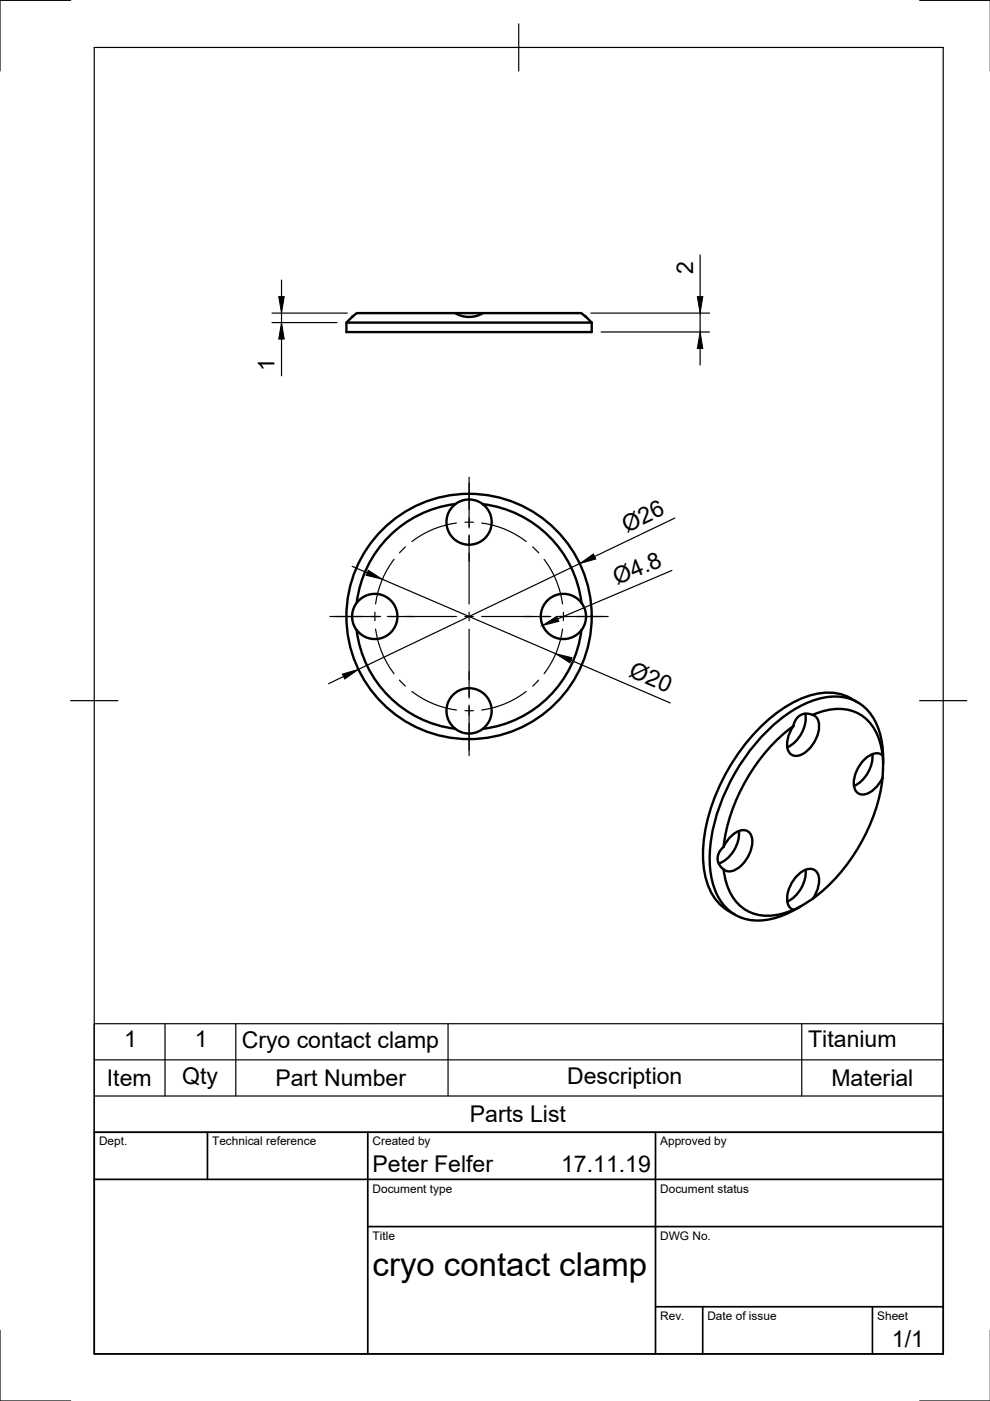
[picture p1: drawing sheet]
<svg xmlns="http://www.w3.org/2000/svg" width="210mm" height="297mm" viewBox="0 0 210 297" stroke-linecap="round" stroke-linejoin="round" font-family="sans-serif">
<!-- layer: Visible -->
<g fill="none" stroke="#000" stroke-width=".51">
<path d="M73.4 68.4h52.1M96.5 66.4h25.9a1.01 1.01 0 0 1 1.1 .2l2 1.8M102.4 66.4l-1.2 .5-1.4 .3-1.6-.1-1.7-.7h-20a1.01 1.01 0 0 0-1.1 .2l-2 1.8v2h52.1v-2M96.5 106.9l1.2-.7 1.4-.3 1.7 .2 1.6 .8M102.3 106.9a4.8 4.8 0 0 1 .7 7 4.8 4.8 0 0 1-7.1 0 4.8 4.8 0 0 1 .7-7 24 24 0 0 0-21 20.9M102.4 106.9a24 24 0 0 1 20.9 20.9M75.6 127.8l-.7 1.3-.2 1.3 .1 1.7 .8 1.5M75.7 127.8a4.8 4.8 0 0 1 7-.6 4.8 4.8 0 0 1 0 7.1 4.8 4.8 0 0 1-7.1-.7 24 24 0 0 0 21 20.9 4.8 4.8 0 0 1-.7-7 4.8 4.8 0 0 1 7.1 0 4.8 4.8 0 0 1-.7 7 24.2 24.2 0 0 0 21.1-21l.7-1.4 .1-1.7-.2-1.3-.7-1.3M123.3 127.8a4.8 4.8 0 0 0-7.1-.6 4.8 4.8 0 0 0 0 7 4.8 4.8 0 0 0 7.1-.6M96.5 154.5l1.2 .7 1.4 .3 1.7-.2 1.6-.8M168.2 154l.5-1.4 .7-.8 1.1-.5 1.4 .1a2.45 2.45 0 0 1 1.7 3.1 6.9 6.9 0 0 1-4.5 5.7 1.99 1.99 0 0 1-2.2-2.3l.3-2 1-2a38.6 38.6 0 0 0-14.8 25.7M170.7 151.3a7 7 0 0 1-3.8 7.1"/>
<path d="M172.3 151.6a10.6 10.6 0 0 1 10.5 .2 11 11 0 0 1 4.3 8.3M180.4 148.1l1.4 .8M180.4 148.1a11.8 11.8 0 0 0-10.8 .1 34.9 34.9 0 0 0-15.2 14.9 35.7 35.7 0 0 0-5.2 20.6 11.9 11.9 0 0 0 6.7 10.3M185 159.9a7.1 7.1 0 0 1-3.9 6.7M153.4 179.6a5.7 5.7 0 0 1 4.4-3.6 2.09 2.09 0 0 1 1.7 2.4 7.2 7.2 0 0 1-4.1 6.2 1.92 1.92 0 0 1-2-.3M153.4 179.6l-.7 .8-.6 1.4 .3 1.4 1 1.1M156.7 176.2a7 7 0 0 1-4.3 6.8M183.3 161a3.2 3.2 0 0 1 3.4-1.1l.4 .3 .1 .4v3.6a4.9 4.9 0 0 1-4.4 4.3 2.09 2.09 0 0 1-1.8-2.5 7.5 7.5 0 0 1 2.3-5zM187.1 164.9a38.6 38.6 0 0 1-14.8 25.6M187.2 160.8v1M187.2 160.8a14.6 14.6 0 0 0-3.5-10.4 10 10 0 0 0-10.4-2.2 29.3 29.3 0 0 0-14.3 10.9 39.5 39.5 0 0 0-8.5 23.4 14.4 14.4 0 0 0 3.5 10.1 10.1 10.1 0 0 0 10.6 2 21.9 21.9 0 0 0 5.2-2.4M153.4 184.3a10.6 10.6 0 0 0 5.4 9 11 11 0 0 0 9.4-.4 2.49 2.49 0 0 1-1.3-2.9 6.9 6.9 0 0 1 4.6-5.8 1.99 1.99 0 0 1 2.2 2.4l-.4 2-1 1.9"/>
<path d="M170.8 184.4a7.1 7.1 0 0 1-3.9 6.7M172.3 190.5l-2.7 1.7-1.4 .7"/>
<circle cx="99.4" cy="130.7" r="26"/>
</g>
<!-- layer: Border -->
<path d="M15 .1h-15v15M20 10.1h180v276.9h-180zM110 5.1v10M195 .1h15M15 148.6h10M195 148.6h10M0 282.1v14.9h15M195 297h15" fill="none" stroke="#000" stroke-width=".25"/>
<!-- layer: TitleBlock -->
<path d="M20 240.1h180v46.9h-180zM20 250h180M44 240.1v9.9M78 240.1v46.9M139 240.1v46.9M78 260.1h122M139 277.1h61M149 277.1v9.9M185 277.1v9.9" fill="none" stroke="#000" stroke-width=".36"/>
<!-- layer: Smart Centers -->
<g fill="none" stroke="#000" stroke-width=".25">
<path d="M83.6 118.6a19.6 19.6 0 0 0-4 9.4M86 116l-1.3 1.2M96.8 110.9a19.5 19.5 0 0 0-9.5 3.9M99.5 101.2v10.7M99.5 113.4v14.6M100.4 110.7h-1.8M102.1 110.9a19.5 19.5 0 0 1 9.5 3.9M112.9 116l1.3 1.2M115.4 118.6a19.7 19.7 0 0 1 3.9 9.4M70 130.7h10.7M79.5 129.8v1.8M79.6 133.4a20 20 0 0 0 3.9 9.4"/>
<path d="M82.1 130.7h14.7M98.6 130.7h1.8M99.5 129.8v1.8M99.5 133.4v14.6M102.1 130.7h14.7M118.2 130.7h10.7M119.3 133.4a20 20 0 0 1-3.9 9.4M119.4 129.8v1.8M84.7 144.2l1.3 1.3M87.3 146.6a19.9 19.9 0 0 0 9.5 3.9M99.5 149.5v10.7M100.4 150.7h-1.8"/>
<path d="M111.6 146.6a19.9 19.9 0 0 1-9.5 3.9M114.2 144.2l-1.3 1.3"/>
</g>
<!-- layer: Parts Lists -->
<path d="M20 217.1h180v23h-180zM35 217.1v15.3M50 217.1v15.3M95 217.1v15.3M170 217.1v15.3M20 232.4h180M20 224.7h180" fill="none" stroke="#000" stroke-width=".25"/>
<!-- layer: FD_Dimensions -->
<g fill="none" stroke="#000" stroke-width=".25">
<path d="M59.7 59.4v3.5M148.4 54.1v8.8M57.7 66.4h15.9M57.7 68.4h13.8M59.7 66.4v2M59.7 71.9v7.8M125.3 66.4h25.1M127.4 70.4h23M148.4 66.4v4M148.4 73.9v3.5M122.9 119.5l-46.9 22.4M143.1 109.8l-17 8.2"/>
<path d="M74.7 120.1l3.2 1.3M81.1 122.8l36.7 15.8M121.1 140l21 9M142.5 121l-24.2 10.2M72.8 143.4l-3.1 1.6"/>
</g>
<path d="M59.1 62.9h1.2l-.6 3.5zM59.7 68.4l.6 3.5h-1.2zM148.4 70.4l.6 3.5h-1.2zM147.8 62.9h1.2l-.6 3.5zM122.9 119.5l2.9-2 .5 1zM78.1 120.9l3 1.9-3.5-.8zM115 132.6l3-1.9 .5 1zM117.8 138.6l3.5 .9-.5 1zM72.6 142.9l3.4-1-2.9 2.1z" fill="#000" stroke="#000" stroke-width=".21"/>
<text font-size="7" x="79" y="270.6">cryo contact clamp</text>
<g font-size="4.9">
<text x="146.9" y="58" transform="rotate(-90 146.9 58)">2</text>
<text x="58.2" y="78.7" transform="rotate(-90 58.2 78.7)">1</text>
<text x="132.9" y="112.9" transform="rotate(-26 132.9 112.9)">Ø26</text>
<text x="130.9" y="124.1" transform="rotate(-23 130.9 124.1)">Ø4.8</text>
<text x="133.1" y="143.4" transform="rotate(23 133.1 143.4)">Ø20</text>
<text x="26.3" y="222.1">1</text>
<text x="41.3" y="222.1">1</text>
<text x="51.2" y="222.1">Cryo contact clamp</text>
<text x="171.4" y="222">Titanium</text>
<text x="22.7" y="230.3">Item</text>
<text x="38.6" y="229.8">Qty</text>
<text x="58.4" y="230.3">Part Number</text>
<text x="120.2" y="229.8">Description</text>
<text x="176.3" y="230.3">Material</text>
<text x="99.6" y="237.9">Parts List</text>
<text x="79" y="248.5">Peter Felfer</text>
<text x="119" y="248.5">17.11.19</text>
<text x="189.1" y="285.7">1/1</text>
</g>
<g font-size="2.5">
<text x="21" y="242.9">Dept.</text>
<text x="45" y="242.9">Technical reference</text>
<text x="79" y="242.9">Created by</text>
<text x="140" y="242.9">Approved by</text>
<text x="79" y="252.8">Document type</text>
<text x="140" y="252.8">Document status</text>
<text x="79" y="262.9">Title</text>
<text x="140" y="262.9">DWG No.</text>
<text x="140" y="279.9">Rev.</text>
<text x="150" y="279.9">Date of issue</text>
<text x="186" y="279.9">Sheet</text>
</g>
</svg>
